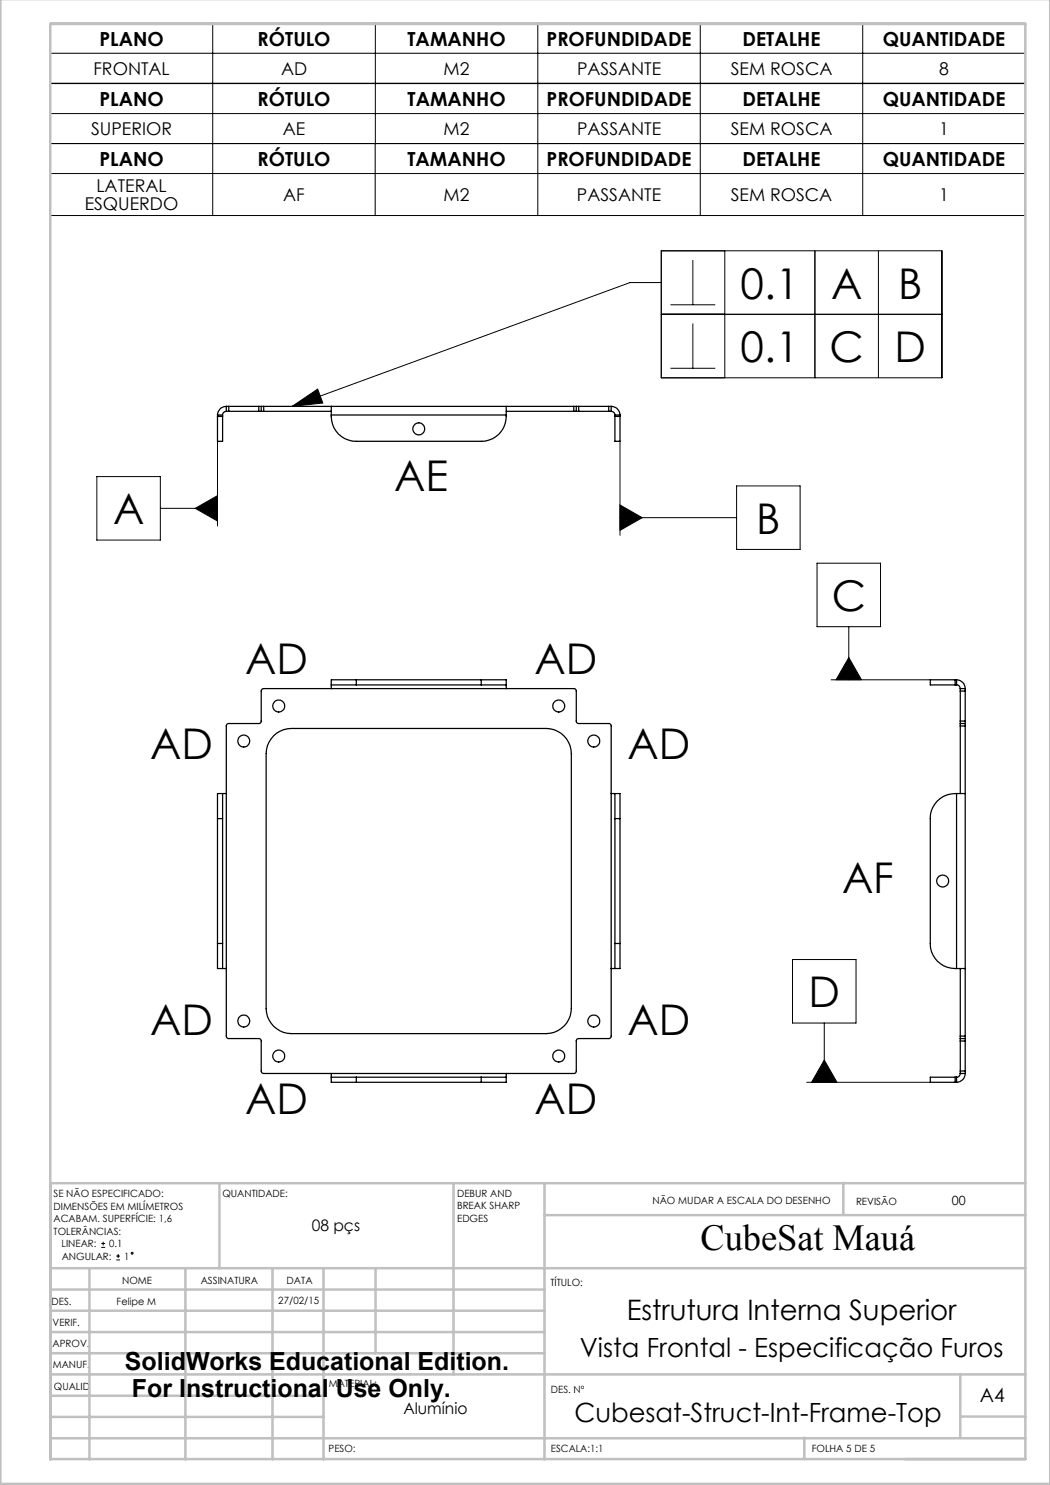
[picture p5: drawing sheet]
<svg xmlns="http://www.w3.org/2000/svg" width="210mm" height="297mm" viewBox="0 0 210 297" stroke-linecap="round" stroke-linejoin="round" font-family="sans-serif">
<g fill="none" stroke="#000" stroke-width=".2">
<path d="M10.1 4.7h195v11.9h-195zM10.1 16.7h195l-.1 26.4h-194.9zM10.1 10.7h195M42.5 4.7v11.9M42.5 16.7v26.4M75.1 4.7v11.9M75.1 16.7l-.1 26.4M107.6 4.7v11.9M107.6 16.7v26.4M140.1 4.7v11.9M140.1 16.7v26.4M172.5 4.7v11.9"/>
<path d="M172.5 16.7v26.4M10.1 28.7h195M10.1 22.7h195M10.1 34.7h194.9M132.3 50.2h56.1v25.4h-56.1zM132.3 56.5h-6.3l-67.6 24.8M138.6 52v9M145 50.2v25.4M163 50.2v25.4M175.7 50.2v25.4M132.3 62.9h56.1M134.1 61h9"/>
<path d="M134.1 73.7h9M138.6 64.7v9M19.4 95.3h12.7v12.7h-12.7zM43.5 88.3v16.9M58.4 81.3l5.1-3.5 1.1 2.8zM124 88.3v18.8M147.3 97.2h12.7v12.7h-12.7zM32.1 101.7h11.4M39.1 101.7l4.4-2.6v5.1zM124 101l4.4 2.5-4.4 2.6zM124 103.5h23.3M163.4 112.6h12.7v12.7h-12.7z"/>
<path d="M166.2 136h19.9M169.8 125.3v10.7M169.8 131.5l2.5 4.5h-5.1zM158.5 191.9h12.7v12.7h-12.7zM161.3 216.5h24.8M164.9 204.6v11.9M164.9 212l2.5 4.5h-5.1zM20.2 249.5h.8M20.2 248.7h.8M20.6 248.4v.7M23.2 252h.8M23.2 251.2h.8"/>
<path d="M23.6 250.8v.8"/>
<circle cx="26.4" cy="250.6" r=".19"/>
</g>
<g fill="none" stroke="#c0c0c0" stroke-width=".5">
<path d="M.1 -.1v296.9h209.9v-296.9M10.1 4.8h195v287h-195zM43.9 236.6v17M90.7 236.6v38.3M108.9 236.6v55.3M168.7 236.6v6.3M205.1 236.6h-195v55.3M10.1 253.6h195M10.1 257.9h98.8M17.9 253.6v38.3M37.1 253.6v38.3M54.5 253.6v38.3"/>
<path d="M64.7 253.6v38.3M75.1 253.6v17M108.9 243h96.2M10.1 270.6h98.8M10.1 266.4h98.8M10.1 262.1h98.8M10.1 279.1h54.6M10.1 274.9h195M192.1 274.8v12.7M10.1 287.7h195M10.1 283.4h54.6M160.9 287.5v4.3"/>
<path d="M192.1 283.3h13"/>
</g>
<path d="M58.4 81.3l5.1-3.5 1.1 2.8zM39.1 101.7l4.4 2.5v-5.1zM124 101l4.4 2.5-4.4 2.6zM169.8 131.5l2.5 4.5h-5.1zM164.9 212l2.5 4.5h-5.1z" fill="#000"/>
<g fill="none" stroke="#000" stroke-width=".25">
<path d="M43.5 83.3v5h1v-5M43.5 83v.3M43.5 83h1M43.5 83.3h1M44.5 83v.3M45.3 82.3h.5M45.3 81.3h.5M45.3 81.3a1.75 1.75 0 0 0-1.8 1.7M45.3 82.3a.72 .72 0 0 0-.8 .7M45.3 81.3v1M45.8 81.3h6M45.8 82.3h6"/>
<path d="M45.8 81.3v1M51.8 82.3h.4M51.8 81.3h.4M51.8 81.3v1M52.2 82.3h.5M52.2 81.3h.5M52.2 81.3v1M52.7 81.3h62.1M52.7 82.3h13.6M52.7 81.3v1M66.3 81.3v1.7M66.3 83a5 5 0 0 0 5 5.3h24.9a5 5 0 0 0 5-5.3"/>
<path d="M66.3 83h34.9M101.2 81.3v1.7M101.2 82.3h13.6M114.8 82.3h.5M114.8 81.3h.5M114.8 81.3v1M115.3 82.3h.4M115.3 81.3h.4M115.3 81.3v1M115.7 81.3h6M115.7 82.3h6M115.7 81.3v1"/>
<path d="M121.7 82.3h.5M121.7 81.3h.5M121.7 81.3v1M122.2 81.3a1.75 1.75 0 0 1 1.8 1.7M122.2 82.3a.72 .72 0 0 1 .8 .7M122.2 81.3v1M123 83.3v5h1v-5M123 83v.3M123 83h1M123 83.3h1M124 83v.3M66.3 137h5"/>
<path d="M66.3 137v.7M71.3 136h-5v1M71.3 136v1M71.3 136h24.9M71.3 137h24.9M96.2 136h5v1M96.2 137h5M96.2 136v1M101.2 137v.7M191 136h-4.9v1h4.9M191 136h.3M191 137h.3"/>
<path d="M191 136v1M191.3 136a1.75 1.75 0 0 1 1.7 1.7M191.3 137a.72 .72 0 0 1 .8 .7M191.3 136v1M192.1 137.7v.5M192.1 137.7h.9M192.1 138.2v6M192.1 138.2h.9M193 137.7v.5M193 138.2v6M44.5 158.7h-1v5M44.5 158.7v5"/>
<path d="M44.5 158.7h.8M45.4 144.8l.2-.1 6.4-.1 .2-.3v-6.2l.5-.4 62.3 .1 .3 .3v6.4l.3 .2h6.2l.4 .4v62.4l-.4 .2-6.3 .1-.2 .3v6.2l-.4 .4-62.4-.1-.3-.3v-6.4l-.3-.2h-6.3l-.3-.4v-62.2zM54.7 147.2a5.2 5.2 0 0 1 3.5-1.5h51.1a5.1 5.1 0 0 1 5 5v51a5.1 5.1 0 0 1-5 5h-51.1a5.1 5.1 0 0 1-5-5v-51a4.9 4.9 0 0 1 1.5-3.5zM122.2 158.7h.8M123 158.7h1v5M123 158.7v5M191.3 158.7h1.7M191.3 158.7a5 5 0 0 0-5.2 5v25a5 5 0 0 0 5.2 5M191.3 158.7v35M192.1 144.7v.5M192.1 144.2v.5M192.1 144.7h.9"/>
<path d="M192.1 145.2v13.5M192.1 145.2h.9M192.1 144.2h.9M193 144.7v.5M193 144.2v.5M193 145.2v62M43.5 163.7h1M43.5 163.7v25M44.5 163.7v25M123 163.7h1M123 163.7v25M124 163.7v25"/>
<path d="M43.5 188.7v5h1M43.5 188.7h1M44.5 188.7v5M44.5 193.7h.8M122.2 193.7h.8M123 188.7v5M123 188.7h1M124 188.7v5h-1M191.3 193.7h1.7M192.1 193.7v13.5M66.3 215.4v1.1h5M66.3 215.4h5"/>
<path d="M66.3 214.7v.7M71.3 216.5h24.9M71.3 215.4v1.1M71.3 215.4h24.9M96.2 215.4h5M96.2 215.4v1.1M101.2 215.4v1.1h-5M101.2 214.7v.7M191 215.4h-4.9v1.1h4.9M191 216.5h.3M191 215.4h.3M191 215.4v1.1"/>
<path d="M191.3 215.4v1.1M192.1 207.2v.5M192.1 207.7v.5M192.1 214.2v.5M192.1 214.7a.72 .72 0 0 1-.8 .7M192.1 214.7h.9M192.1 207.7h.9M192.1 207.2h.9M192.1 208.2v6M192.1 208.2h.9M192.1 214.2h.9M193 207.2v.5"/>
<path d="M193 207.7v.5M193 214.2v.5M193 214.7a1.75 1.75 0 0 1-1.7 1.8M193 208.2v6"/>
<circle cx="83.8" cy="85.7" r="1.19"/>
<circle cx="48.7" cy="148.2" r="1.2"/>
<circle cx="55.8" cy="141.2" r="1.2"/>
<circle cx="111.7" cy="141.2" r="1.2"/>
<circle cx="118.8" cy="148.2" r="1.2"/>
<circle cx="188.5" cy="176.2" r="1.2"/>
<circle cx="48.7" cy="204.2" r="1.2"/>
<circle cx="55.8" cy="211.2" r="1.2"/>
<circle cx="111.7" cy="211.2" r="1.2"/>
<circle cx="118.8" cy="204.2" r="1.2"/>
</g>
<g font-size="8.5">
<text x="148.1" y="59.7">0.1</text>
<text x="166.2" y="59.7">A</text>
<text x="179.6" y="59.7">B</text>
<text x="148.1" y="72.4">0.1</text>
<text x="165.9" y="72.4">C</text>
<text x="178.9" y="72.4">D</text>
<text x="78.8" y="98.3">AE</text>
<text x="22.6" y="104.9">A</text>
<text x="151.3" y="106.7">B</text>
<text x="166.3" y="122.2">C</text>
<text x="49" y="134.7">AD</text>
<text x="106.9" y="134.7">AD</text>
<text x="30" y="151.7">AD</text>
<text x="125.5" y="151.7">AD</text>
<text x="168.4" y="178.6">AF</text>
<text x="161.7" y="201.5">D</text>
<text x="30" y="207">AD</text>
<text x="125.5" y="207">AD</text>
<text x="49" y="222.8">AD</text>
<text x="106.9" y="222.8">AD</text>
</g>
<text font-size="7.3" x="140.1" y="249.9">CubeSat Mauá</text>
<text font-size="5.6" x="125.3" y="264">Estrutura Interna Superior</text>
<g font-size="5.3">
<text x="116" y="271.4">Vista Frontal - Especificação Furos</text>
<text x="114.9" y="284.3">Cubesat-Struct-Int-Frame-Top</text>
</g>
<g font-size="5">
<text x="25" y="273.9">SolidWorks Educational Edition.</text>
<text x="26.4" y="279.4">For Instructional Use Only.</text>
</g>
<g font-size="3.9">
<text x="19.9" y="9.1">PLANO</text>
<text x="51.5" y="9.1">RÓTULO</text>
<text x="81.5" y="9.1">TAMANHO</text>
<text x="109.3" y="9.1">PROFUNDIDADE</text>
<text x="148.5" y="9.1">DETALHE</text>
<text x="176.6" y="9.1">QUANTIDADE</text>
<text x="19.9" y="21.1">PLANO</text>
<text x="51.5" y="21.1">RÓTULO</text>
<text x="81.5" y="21.1">TAMANHO</text>
<text x="109.3" y="21.1">PROFUNDIDADE</text>
<text x="148.5" y="21.1">DETALHE</text>
<text x="176.6" y="21.1">QUANTIDADE</text>
<text x="19.9" y="33.1">PLANO</text>
<text x="51.5" y="33.1">RÓTULO</text>
<text x="81.5" y="33.1">TAMANHO</text>
<text x="109.3" y="33.1">PROFUNDIDADE</text>
<text x="148.5" y="33.1">DETALHE</text>
<text x="176.6" y="33.1">QUANTIDADE</text>
<text x="196" y="280.4">A4</text>
</g>
<g font-size="3.5">
<text x="18.7" y="15">FRONTAL</text>
<text x="56.2" y="15">AD</text>
<text x="88.7" y="15">M2</text>
<text x="115.4" y="15">PASSANTE</text>
<text x="146.2" y="15">SEM ROSCA</text>
<text x="187.8" y="15">8</text>
<text x="18.2" y="27">SUPERIOR</text>
<text x="56.6" y="27">AE</text>
<text x="88.7" y="27">M2</text>
<text x="115.4" y="27">PASSANTE</text>
<text x="146.2" y="27">SEM ROSCA</text>
<text x="187.9" y="27">1</text>
<text x="16.9" y="42">ESQUERDO</text>
<text x="19.3" y="38.4">LATERAL</text>
<text x="56.6" y="40.2">AF</text>
<text x="88.7" y="40.2">M2</text>
<text x="115.4" y="40.2">PASSANTE</text>
<text x="146.2" y="40.2">SEM ROSCA</text>
<text x="187.8" y="40.2">1</text>
</g>
<g font-size="3.2">
<text x="62.3" y="246.3">08 pçs</text>
<text x="80.7" y="282.8">Alumínio</text>
</g>
<text font-size="2.5" x="190.4" y="240.9">00</text>
<g font-size="2">
<text x="10.7" y="239.5">SE NÃO ESPECIFICADO:</text>
<text x="44.5" y="239.5">QUANTIDADE:</text>
<text x="91.4" y="239.4">DEBUR AND</text>
<text x="10.7" y="242">DIMENSÕES EM MILÍMETROS</text>
<text x="10.7" y="244.5">ACABAM. SUPERFÍCIE: 1,6</text>
<text x="91.4" y="241.9">BREAK SHARP</text>
<text x="91.4" y="244.4">EDGES</text>
<text x="130.5" y="240.8">NÃO MUDAR A ESCALA DO DESENHO</text>
<text x="171.2" y="241">REVISÃO</text>
<text x="10.7" y="247">TOLERÂNCIAS:</text>
<text x="12.3" y="249.5">LINEAR:</text>
<text x="12.3" y="252">ANGULAR:</text>
<text x="21.8" y="249.5">0.1</text>
<text x="24.8" y="252">1</text>
<text x="24.4" y="256.9">NOME</text>
<text x="40.1" y="256.8">ASSINATURA</text>
<text x="57.3" y="256.8">DATA</text>
<text x="110.1" y="257.1">TÍTULO:</text>
<text x="10.3" y="260.9">DES.</text>
<text x="23.3" y="261">Felipe M</text>
<text x="55.7" y="260.8">27/02/15</text>
<text x="10.5" y="269.3">APROV.</text>
<text x="10.5" y="265.2">VERIF.</text>
<text x="10.6" y="273.6">MANUF.</text>
<text x="10.8" y="278">QUALID</text>
<text x="65.8" y="277.4">MATERIAL:</text>
<text x="110.2" y="278.5">DES. Nº</text>
<text x="65.7" y="290.4">PESO:</text>
<text x="110.2" y="290.5">ESCALA:1:1</text>
<text x="162.4" y="290.4">FOLHA 5 DE 5</text>
</g>
</svg>
